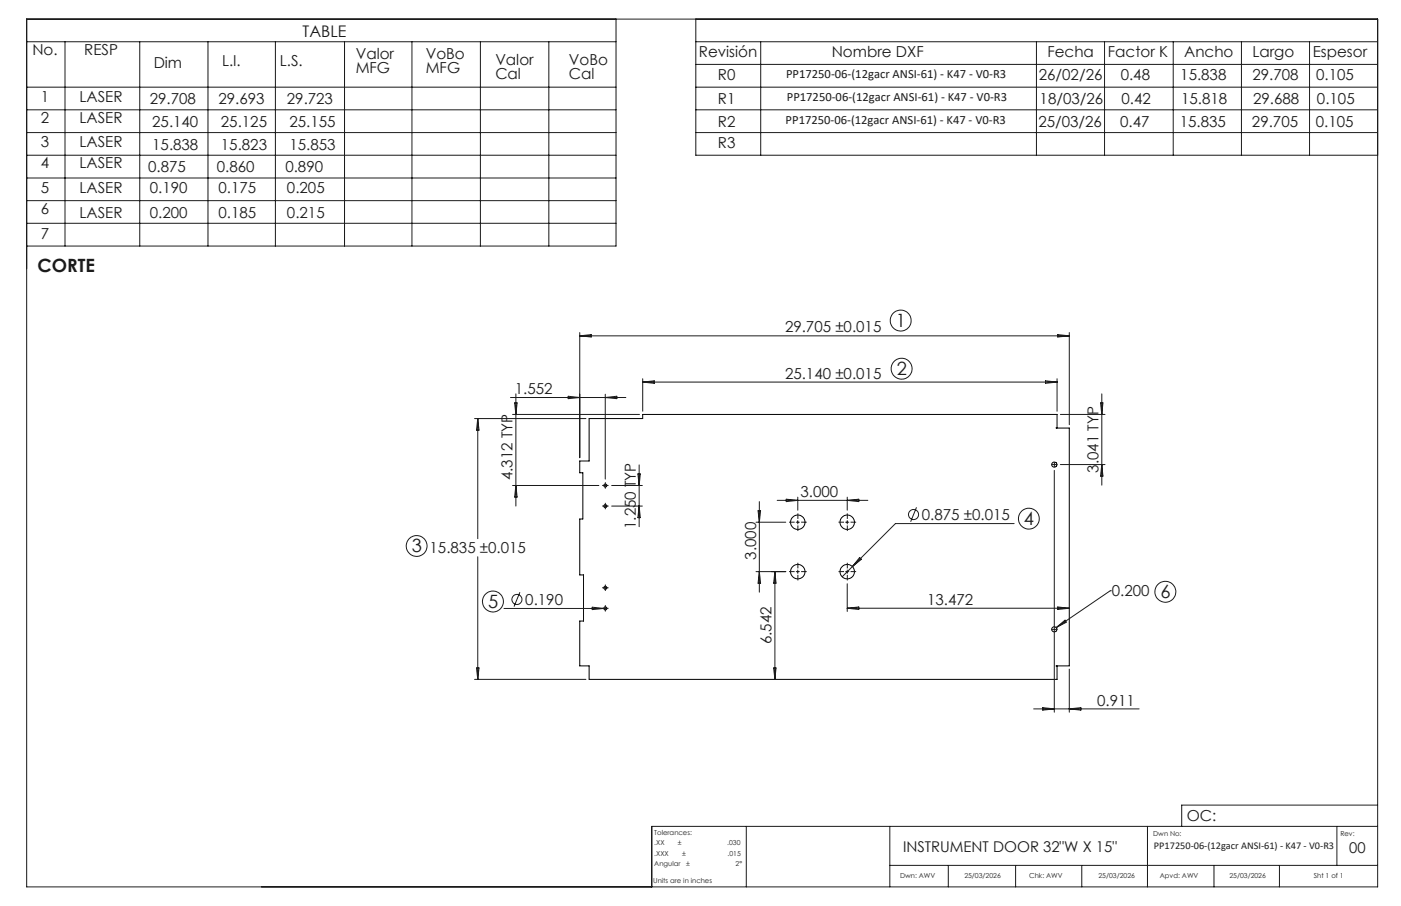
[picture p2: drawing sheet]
<svg xmlns="http://www.w3.org/2000/svg" width="432mm" height="279mm" viewBox="0 0 432 279" stroke-linecap="round" stroke-linejoin="round" font-family="sans-serif">
<g fill="none" stroke="#000" stroke-width=".31">
<path d="M181.6 129.1h16.5v-1.3h127.7v4.1l-.3 .1h4.1v73.4h-4.1h.3v4.1h-144.2v-4.1h-2.9v-13.9h1.1v-14.2h-1.1v-17.2h.9v-14.3h-.9v-3.6h2.9z"/>
<circle cx="186.6" cy="156.1" r=".48"/>
<circle cx="186.6" cy="149.7" r=".48"/>
<circle cx="324.9" cy="143.3" r=".79"/>
<circle cx="245.9" cy="161.1" r="2.22"/>
<circle cx="245.9" cy="176.3" r="2.22"/>
<circle cx="261.1" cy="176.3" r="2.22"/>
<circle cx="261.1" cy="161.1" r="2.22"/>
<circle cx="186.6" cy="181.3" r=".48"/>
<circle cx="186.6" cy="187.6" r=".48"/>
<circle cx="324.9" cy="194.1" r=".79"/>
</g>
<g fill="none" stroke="#191924" stroke-width=".31">
<path d="M8.2 5.9h416.4v267.6h-416.4zM8.2 12.9h181.7M20 12.9v63M43.1 12.9v63M64.1 12.9v63M84.9 12.9v63M106.2 12.9v63M127 12.9v63M148.1 12.9v63M169.2 12.9v63M189.9 5.9v70h-181.7M214.5 12.9h210.1"/>
<path d="M214.5 5.9v42h210.1M214.5 19.9h210.1M234.5 12.9v35M319.4 12.9v35M340.4 12.9v35M361.6 12.9v35M382.6 12.9v35M403.6 12.9v35M8.2 26.9h181.7M8.2 33.9h181.7M214.5 26.9h210.1M214.5 33.9h210.1"/>
<path d="M8.2 40.9h181.7M8.2 47.9h181.7M8.2 54.9h181.7M214.5 40.9h210.1M8.2 61.9h181.7M8.2 68.9h181.7M178.7 102.6v38.5M178.7 103.6h150.9M178.7 103.6l3.5-.4v.7zM198.1 116.8v10M198.1 117.8h127.7M198.1 117.8l3.5-.4v.8z"/>
<path d="M322.2 117.4l3.6 .4-3.6 .4zM325.8 116.8v10M326 103.2l3.6 .4-3.6 .3zM329.6 102.6v28.4M146.3 129.1h34.3M147.2 129.1v37M147.2 129.1l.4 3.5h-.7zM157.3 122.6h35.6M158 127.8h39.1M158.6 124.2h.8l-.4 3.6zM159 121.5v34.6M175.1 122.2l3.6 .4-3.6 .3z"/>
<path d="M186.5 121.6v26.1M186.5 122.6l3.6-.4v.7zM326.8 127.8h13.8M339.2 124.2h.7l-.3 3.6zM339.6 121.5v28.1M158 149.7h26.6M159 149.7l.4 3.6h-.8zM186.1 156.1h.9M186.1 149.7h.9M186.5 149.2v1M186.5 155.6v1M188.5 156.1h9.5"/>
<path d="M188.5 149.7h9.5M196.6 146.2h.7l-.3 3.5zM197 143.4v19M197 156.1l.3 3.5h-.7zM233.6 157.5h.8l-.4 3.5zM234 154.7v27.9M239.5 154.3h28M242.3 154l3.6 .3-3.6 .4zM245.9 153.3v4M261.1 153.3v4M261.1 154.3l3.6-.3v.7zM282.5 156.5l-1.8 4.4"/>
<path d="M324.1 143.3h1.7M324.9 145.1v74.5M326.8 143.3h13.8M339.6 143.3l.3 3.5h-.7zM147.2 171.7v37.8M233 161h9.2M233 176.3h9.2M234 176.3l.4 3.5h-.8zM238.8 176.3v33.2M238.8 176.3l.4 3.5h-.8zM245.4 161h1M245.4 176.3h1"/>
<path d="M245.9 160.5v1.1M245.9 175.8v1M260.6 161h1M260.6 176.3h1M261.1 160.5v1.1M261.1 175.8v1M264.9 171.9l.6 .6-2.8 2.2zM312.6 161.5h-36.6l-16.4 16.4M155.3 187.6h31.7M160.2 182.6l-1.8 4.5M182.5 187.3l3.6 .3-3.6 .4zM186.1 181.3h.9"/>
<path d="M186.5 180.8v1M186.5 187.1v1M261.1 180v8.6M261.1 187.6l3.6-.4v.8zM261.1 187.6h68.5M324.1 194.1h1.7M325.5 193.5l2.8-2.3 .4 .7zM326 187.2l3.6 .4-3.6 .4zM342.2 182.2h.1M342.2 182.2l-16.7 11.3M146.3 209.5h34.3M146.9 206h.7l-.4 3.5z"/>
<path d="M238.4 206h.8l-.4 3.5zM318.6 218.6h32.5M321.4 218.2l3.5 .4-3.5 .4zM329.6 206.3v13.3M329.6 218.6l3.5-.4v.8zM230 254.8v18.7M274.2 254.8v18.7M353.7 254.8v18.7M412 254.8v12.1M424.6 254.8h-223.7v18.7M424.6 248.3h-60.4v6.5M274.2 266.9h150.4"/>
<path d="M292.3 266.9v6.6M313 266.9v6.6M333.4 266.9v6.6M374.2 266.9v6.6M394.3 266.9v6.6"/>
<circle cx="277.6" cy="98.8" r="3.2"/>
<circle cx="277.9" cy="113.7" r="3.2"/>
<circle cx="281.6" cy="158.7" r="1.55"/>
<circle cx="317.1" cy="159.9" r="3.2"/>
<circle cx="128.4" cy="168.4" r="3.2"/>
<circle cx="151.9" cy="185.5" r="3.2"/>
<circle cx="159.3" cy="184.9" r="1.56"/>
<circle cx="359.2" cy="182.5" r="3.2"/>
</g>
<g fill="none" stroke="#191924" stroke-width=".31" stroke-dasharray="15.2 1.3 1.3 1.3" stroke-linecap="butt">
<path d="M186.1 156.1h-.5M186.1 149.7h-.5M186.6 155.6v-.5M186.6 156.6v.4M186.6 149.2v-.5M186.6 150.2v.5M187.1 156.1h.5M187.1 149.7h.5M325 142.5v1.6M244.9 161h-1.7M244.9 176.3h-1.7M245.9 160v-1.7"/>
<path d="M245.9 162v1.8M245.9 175.3v-1.7M245.9 177.3v1.7M246.9 161h1.7M246.9 176.3h1.7M260.1 176.3h-1.7M260.1 161h-1.7M261.1 175.3v-1.7M261.1 177.3v1.7M261.1 160v-1.7M261.1 162v1.8M262.1 176.3h1.8"/>
<path d="M262.1 161h1.8M186.1 181.3h-.5M186.1 187.6h-.5M186.6 180.8v-.5M186.6 181.8v.4M186.6 187.1v-.5M186.6 188.1v.5M187.1 181.3h.5M187.1 187.6h.5"/>
</g>
<path d="M325.5 193.5l2.8-2.3 .4 .7z" fill="#191924"/>
<g font-size="5.6" fill="#191924">
<text x="11.6" y="83.8">CORTE</text>
<text x="276.1" y="100.8">1</text>
<text x="276.4" y="115.7">2</text>
<text x="315.6" y="161.9">4</text>
<text x="126.9" y="170.3">3</text>
<text x="357.7" y="184.4">6</text>
<text x="150.4" y="187.4">5</text>
</g>
<text font-size="4.9" fill="#191924" x="93.3" y="11.4">TABLE</text>
<g font-size="4.7" fill="#191924">
<text x="10" y="17">No.</text>
<text x="26" y="17">RESP</text>
<text x="215.4" y="17.6">Revisión</text>
<text x="256.3" y="17.6">Nombre DXF</text>
<text x="322.8" y="17.5">Fecha</text>
<text x="341.5" y="17.5">Factor K</text>
<text x="365" y="17.5">Ancho</text>
<text x="386" y="17.5">Largo</text>
<text x="404.6" y="17.5">Espesor</text>
<text x="47.4" y="20.9">Dim</text>
<text x="68.4" y="20.4">L.I.</text>
<text x="86.3" y="20.4">L.S.</text>
<text x="109.6" y="18.1">Valor</text>
<text x="109.6" y="22.6">MFG</text>
<text x="131.2" y="18.1">VoBo</text>
<text x="131.2" y="22.6">MFG</text>
<text x="152.7" y="20">Valor</text>
<text x="175.3" y="20">VoBo</text>
<text x="152.7" y="24.5">Cal</text>
<text x="175.3" y="24.5">Cal</text>
<text x="221.3" y="24.6">R0</text>
<text x="320.2" y="24.7">26/02/26</text>
<text x="345.4" y="24.7">0.48</text>
<text x="363.8" y="24.7">15.838</text>
<text x="386" y="24.7">29.708</text>
<text x="405.7" y="24.7">0.105</text>
<text x="12.6" y="31.3">1</text>
<text x="24.5" y="31.3">LASER</text>
<text x="46.1" y="32">29.708</text>
<text x="67.3" y="32">29.693</text>
<text x="88.4" y="32">29.723</text>
<text x="221.3" y="32.1">R1</text>
<text x="320.4" y="32">18/03/26</text>
<text x="345.6" y="32">0.42</text>
<text x="364" y="32">15.818</text>
<text x="386.2" y="32">29.688</text>
<text x="405.9" y="32">0.105</text>
<text x="12.6" y="38">2</text>
<text x="24.5" y="38">LASER</text>
<text x="46.9" y="39.2">25.140</text>
<text x="68.1" y="39.2">25.125</text>
<text x="89.2" y="39.2">25.155</text>
<text x="221.3" y="39.1">R2</text>
<text x="320.1" y="39.1">25/03/26</text>
<text x="345.3" y="39.1">0.47</text>
<text x="363.6" y="39.1">15.835</text>
<text x="385.9" y="39.1">29.705</text>
<text x="405.5" y="39.1">0.105</text>
<text x="12.6" y="45.4">3</text>
<text x="24.5" y="45.4">LASER</text>
<text x="46.9" y="46.1">15.838</text>
<text x="68.1" y="46.1">15.823</text>
<text x="89.2" y="46.1">15.853</text>
<text x="221.3" y="45.8">R3</text>
<text x="12.6" y="51.9">4</text>
<text x="24.5" y="51.9">LASER</text>
<text x="45.7" y="53.2">0.875</text>
<text x="66.8" y="53.2">0.860</text>
<text x="88" y="53.2">0.890</text>
<text x="12.6" y="59.5">5</text>
<text x="24.5" y="59.5">LASER</text>
<text x="46.2" y="59.6">0.190</text>
<text x="67.3" y="59.6">0.175</text>
<text x="88.5" y="59.6">0.205</text>
<text x="12.6" y="66.1">6</text>
<text x="24.5" y="67.1">LASER</text>
<text x="46.2" y="67.1">0.200</text>
<text x="67.3" y="67.1">0.185</text>
<text x="88.5" y="67.1">0.215</text>
<text x="12.6" y="73.6">7</text>
<text x="241.9" y="102.5">29.705 ±0.015</text>
<text x="241.9" y="116.8">25.140 ±0.015</text>
<text x="158.6" y="121.5">1.552</text>
<text x="158" y="148.1" transform="rotate(-90 158 148.1)">4.312 TYP</text>
<text x="338.6" y="145.8" transform="rotate(-90 338.6 145.8)">3.041 TYP</text>
<text x="246.7" y="153.3">3.000</text>
<text x="284.2" y="160.4">0.875 ±0.015</text>
<text x="196" y="163.1" transform="rotate(-90 196 163.1)">1.250 TYP</text>
<text x="132.4" y="170.7">15.835 ±0.015</text>
<text x="233" y="172.6" transform="rotate(-90 233 172.6)">3.000</text>
<text x="342.7" y="183.9">0.200</text>
<text x="161.9" y="186.6">0.190</text>
<text x="285.8" y="186.5">13.472</text>
<text x="237.8" y="198.7" transform="rotate(-90 237.8 198.7)">6.542</text>
<text x="338.2" y="217.6">0.911</text>
<text x="365.8" y="253.1">OC:</text>
</g>
<g font-size="4.6" fill="#191924">
<text x="278.3" y="262.7">INSTRUMENT DOOR 32&quot;W X 15&quot;</text>
<text x="415.9" y="263">00</text>
</g>
<g font-size="3.9" fill="#191924">
<text x="242.3" y="24">PP17250-06-(12gacr ANSI-61) - K47 - V0-R3</text>
<text x="242.5" y="31.3">PP17250-06-(12gacr ANSI-61) - K47 - V0-R3</text>
<text x="242.1" y="38.4">PP17250-06-(12gacr ANSI-61) - K47 - V0-R3</text>
</g>
<text font-size="3.2" fill="#191924" x="355.7" y="261.8">PP17250-06-(12gacr ANSI-61) - K47 - V0-R3</text>
<g font-size="2.1" fill="#191924">
<text x="201.7" y="257.6">Tolerances:</text>
<text x="355.4" y="257.8">Dwn No:</text>
<text x="413.1" y="257.8">Rev:</text>
<text x="201.7" y="260.7">.XX</text>
<text x="201.7" y="263.9">.XXX</text>
<text x="208.9" y="260.7">±</text>
<text x="210.2" y="263.9">±</text>
<text x="224.1" y="260.7">.030</text>
<text x="224.3" y="263.9">.015</text>
<text x="201.7" y="267">Angular</text>
<text x="211.5" y="267">±</text>
<text x="226.7" y="267">2°</text>
<text x="201.3" y="272.3">Units are in inches</text>
<text x="277.4" y="270.7">Dwn: AWV</text>
<text x="297.2" y="270.7">25/03/2026</text>
<text x="317.2" y="270.7">Chk: AWV</text>
<text x="338.6" y="270.7">25/03/2026</text>
<text x="357.5" y="270.7">Apvd: AWV</text>
<text x="378.9" y="270.7">25/03/2026</text>
<text x="404.9" y="270.7">Sht 1 of 1</text>
</g>
</svg>
